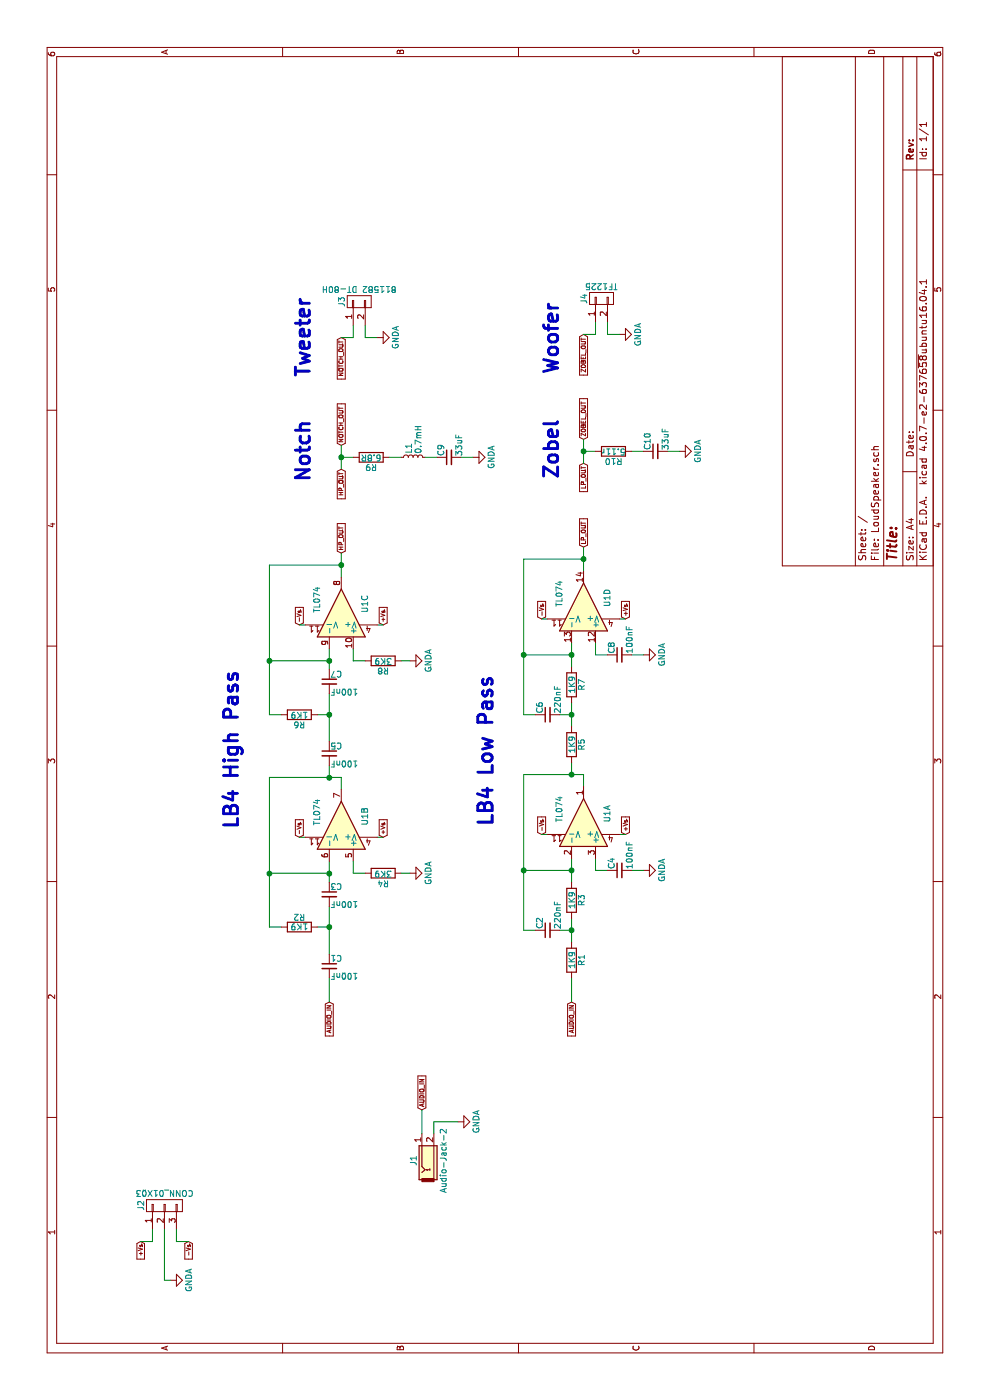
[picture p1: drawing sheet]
EESchema Schematic File Version 2
LIBS:power
LIBS:device
LIBS:switches
LIBS:relays
LIBS:motors
LIBS:transistors
LIBS:conn
LIBS:linear
LIBS:regul
LIBS:74xx
LIBS:cmos4000
LIBS:adc-dac
LIBS:memory
LIBS:xilinx
LIBS:microcontrollers
LIBS:dsp
LIBS:microchip
LIBS:analog_switches
LIBS:motorola
LIBS:texas
LIBS:intel
LIBS:audio
LIBS:interface
LIBS:digital-audio
LIBS:philips
LIBS:display
LIBS:cypress
LIBS:siliconi
LIBS:opto
LIBS:atmel
LIBS:contrib
LIBS:valves
EELAYER 25 0
EELAYER END
$Descr A4 11693 8268
encoding utf-8
Sheet 1 1
Title ""
Date ""
Rev ""
Comp ""
Comment1 ""
Comment2 ""
Comment3 ""
Comment4 ""
$EndDescr
$Comp
L CONN_01X02 J3
U 1 1
P 9175 3000
F 0 "J3" H 9175 3150 50 0000 C CNN
F 1 "811582 DT-80H" V 9275 3000 50 0000 C CNN
F 2 "Connectors_Terminal_Blocks:TerminalBlock_Altech_AK300-2_P5.00mm" H 9175 3000 50 0001 C CNN
F 3 "" H 9175 3000 50 0001 C CNN
F 4 "NA" H 9175 3250 50 0001 C CNN "mouser#"
F 5 "NA" H 9175 3250 50 0001 C CNN "part#"
	1    9175 3000
	1    0    0    -1  
$EndComp
$Comp
L CONN_01X02 J4
U 1 1
P 9200 5025
F 0 "J4" H 9200 5175 50 0000 C CNN
F 1 "TF1225" V 9300 5025 50 0000 C CNN
F 2 "Connectors_Terminal_Blocks:TerminalBlock_Altech_AK300-2_P5.00mm" H 9200 5025 50 0001 C CNN
F 3 "" H 9200 5025 50 0001 C CNN
F 4 "NA" H 9200 5275 50 0001 C CNN "mouser#"
F 5 "NA" H 9200 5275 50 0001 C CNN "part#"
	1    9200 5025
	1    0    0    -1  
$EndComp
$Comp
L GNDA #PWR01
U 1 1
P 2325 3825
F 0 "#PWR01" H 2325 3575 50 0001 C CNN
F 1 "GNDA" H 2325 3675 50 0000 C CNN
F 2 "" H 2325 3825 50 0001 C CNN
F 3 "" H 2325 3825 50 0001 C CNN
	1    2325 3825
	1    0    0    -1  
$EndComp
$Comp
L GNDA #PWR02
U 1 1
P 4425 5375
F 0 "#PWR02" H 4425 5125 50 0001 C CNN
F 1 "GNDA" H 4425 5225 50 0000 C CNN
F 2 "" H 4425 5375 50 0001 C CNN
F 3 "" H 4425 5375 50 0001 C CNN
	1    4425 5375
	1    0    0    -1  
$EndComp
$Comp
L GNDA #PWR03
U 1 1
P 6225 5375
F 0 "#PWR03" H 6225 5125 50 0001 C CNN
F 1 "GNDA" H 6225 5225 50 0000 C CNN
F 2 "" H 6225 5375 50 0001 C CNN
F 3 "" H 6225 5375 50 0001 C CNN
	1    6225 5375
	1    0    0    -1  
$EndComp
$Comp
L GNDA #PWR04
U 1 1
P 4400 3425
F 0 "#PWR04" H 4400 3175 50 0001 C CNN
F 1 "GNDA" H 4400 3275 50 0000 C CNN
F 2 "" H 4400 3425 50 0001 C CNN
F 3 "" H 4400 3425 50 0001 C CNN
	1    4400 3425
	1    0    0    -1  
$EndComp
$Comp
L GNDA #PWR05
U 1 1
P 6175 3425
F 0 "#PWR05" H 6175 3175 50 0001 C CNN
F 1 "GNDA" H 6175 3275 50 0000 C CNN
F 2 "" H 6175 3425 50 0001 C CNN
F 3 "" H 6175 3425 50 0001 C CNN
	1    6175 3425
	1    0    0    -1  
$EndComp
$Comp
L GNDA #PWR06
U 1 1
P 7875 3950
F 0 "#PWR06" H 7875 3700 50 0001 C CNN
F 1 "GNDA" H 7875 3800 50 0000 C CNN
F 2 "" H 7875 3950 50 0001 C CNN
F 3 "" H 7875 3950 50 0001 C CNN
	1    7875 3950
	1    0    0    -1  
$EndComp
$Comp
L GNDA #PWR07
U 1 1
P 7925 5675
F 0 "#PWR07" H 7925 5425 50 0001 C CNN
F 1 "GNDA" H 7925 5525 50 0000 C CNN
F 2 "" H 7925 5675 50 0001 C CNN
F 3 "" H 7925 5675 50 0001 C CNN
	1    7925 5675
	1    0    0    -1  
$EndComp
$Comp
L GNDA #PWR08
U 1 1
P 8900 5175
F 0 "#PWR08" H 8900 4925 50 0001 C CNN
F 1 "GNDA" H 8900 5025 50 0000 C CNN
F 2 "" H 8900 5175 50 0001 C CNN
F 3 "" H 8900 5175 50 0001 C CNN
	1    8900 5175
	1    0    0    -1  
$EndComp
$Comp
L GNDA #PWR09
U 1 1
P 8875 3150
F 0 "#PWR09" H 8875 2900 50 0001 C CNN
F 1 "GNDA" H 8875 3000 50 0000 C CNN
F 2 "" H 8875 3150 50 0001 C CNN
F 3 "" H 8875 3150 50 0001 C CNN
	1    8875 3150
	1    0    0    -1  
$EndComp
$Comp
L CONN_01X03 J2
U 1 1
P 1625 1375
F 0 "J2" H 1625 1575 50 0000 C CNN
F 1 "CONN_01X03" V 1725 1375 50 0000 C CNN
F 2 "Connectors_Terminal_Blocks:TerminalBlock_Altech_AK300-3_P5.00mm" H 1625 1375 50 0001 C CNN
F 3 "" H 1625 1375 50 0001 C CNN
	1    1625 1375
	1    0    0    -1  
$EndComp
$Comp
L GNDA #PWR010
U 1 1
P 1000 1425
F 0 "#PWR010" H 1000 1175 50 0001 C CNN
F 1 "GNDA" H 1000 1275 50 0000 C CNN
F 2 "" H 1000 1425 50 0001 C CNN
F 3 "" H 1000 1425 50 0001 C CNN
	1    1000 1425
	1    0    0    -1  
$EndComp
$Comp
L R R1
U 1 1
P 3675 4775
F 0 "R1" V 3755 4775 50 0000 C CNN
F 1 "1K9" V 3675 4775 50 0000 C CNN
F 2 "Resistors_THT:R_Axial_DIN0207_L6.3mm_D2.5mm_P10.16mm_Horizontal" V 3605 4775 50 0001 C CNN
F 3 "" H 3675 4775 50 0001 C CNN
F 4 " 594-5063JD1K910FT " H 3755 4875 50 0001 C CNN "mouser#"
F 5 "MBA02040C1911FRP00" H 3755 4875 50 0001 C CNN "part#"
	1    3675 4775
	0    1    1    0   
$EndComp
$Comp
L C_Small C2
U 1 1
P 3925 4575
F 0 "C2" H 3935 4645 50 0000 L CNN
F 1 "220nF" H 3935 4495 50 0000 L CNN
F 2 "Capacitors_THT:C_Rect_L10.0mm_W4.0mm_P7.50mm_FKS3_FKP3" H 3925 4575 50 0001 C CNN
F 3 "" H 3925 4575 50 0001 C CNN
F 4 "80-SMR5224J50J0216 " H 3935 4745 50 0001 C CNN "mouser#"
F 5 "SMR5224J50J02L16.5CBULK " H 3935 4745 50 0001 C CNN "part#"
	1    3925 4575
	1    0    0    -1  
$EndComp
$Comp
L R R3
U 1 1
P 4175 4775
F 0 "R3" V 4255 4775 50 0000 C CNN
F 1 "1K9" V 4175 4775 50 0000 C CNN
F 2 "Resistors_THT:R_Axial_DIN0207_L6.3mm_D2.5mm_P10.16mm_Horizontal" V 4105 4775 50 0001 C CNN
F 3 "" H 4175 4775 50 0001 C CNN
F 4 " 594-5063JD1K910FT " H 4255 4875 50 0001 C CNN "mouser#"
F 5 "MBA02040C1911FRP00" H 4255 4875 50 0001 C CNN "part#"
	1    4175 4775
	0    1    1    0   
$EndComp
$Comp
L C_Small C4
U 1 1
P 4425 5175
F 0 "C4" H 4435 5245 50 0000 L CNN
F 1 "100nF" H 4435 5095 50 0000 L CNN
F 2 "Capacitors_THT:C_Rect_L10.0mm_W4.0mm_P7.50mm_FKS3_FKP3" H 4425 5175 50 0001 C CNN
F 3 "" H 4425 5175 50 0001 C CNN
F 4 "80-SMR5104J50J0116 " H 4435 5345 50 0001 C CNN "mouser#"
F 5 "SMR5104J50J01L16.5CBULK " H 4435 5345 50 0001 C CNN "part#"
	1    4425 5175
	1    0    0    -1  
$EndComp
$Comp
L R R5
U 1 1
P 5475 4775
F 0 "R5" V 5555 4775 50 0000 C CNN
F 1 "1K9" V 5475 4775 50 0000 C CNN
F 2 "Resistors_THT:R_Axial_DIN0207_L6.3mm_D2.5mm_P10.16mm_Horizontal" V 5405 4775 50 0001 C CNN
F 3 "" H 5475 4775 50 0001 C CNN
F 4 " 594-5063JD1K910FT " H 5555 4875 50 0001 C CNN "mouser#"
F 5 "MBA02040C1911FRP00" H 5555 4875 50 0001 C CNN "part#"
	1    5475 4775
	0    1    1    0   
$EndComp
$Comp
L R R7
U 1 1
P 5975 4775
F 0 "R7" V 6055 4775 50 0000 C CNN
F 1 "1K9" V 5975 4775 50 0000 C CNN
F 2 "Resistors_THT:R_Axial_DIN0207_L6.3mm_D2.5mm_P10.16mm_Horizontal" V 5905 4775 50 0001 C CNN
F 3 "" H 5975 4775 50 0001 C CNN
F 4 " 594-5063JD1K910FT " H 6055 4875 50 0001 C CNN "mouser#"
F 5 "MBA02040C1911FRP00" H 6055 4875 50 0001 C CNN "part#"
	1    5975 4775
	0    1    1    0   
$EndComp
$Comp
L C_Small C6
U 1 1
P 5725 4575
F 0 "C6" H 5735 4645 50 0000 L CNN
F 1 "220nF" H 5735 4495 50 0000 L CNN
F 2 "Capacitors_THT:C_Rect_L10.0mm_W4.0mm_P7.50mm_FKS3_FKP3" H 5725 4575 50 0001 C CNN
F 3 "" H 5725 4575 50 0001 C CNN
F 4 "80-SMR5224J50J0216 " H 5735 4745 50 0001 C CNN "mouser#"
F 5 "SMR5224J50J02L16.5CBULK " H 5735 4745 50 0001 C CNN "part#"
	1    5725 4575
	1    0    0    -1  
$EndComp
$Comp
L C_Small C8
U 1 1
P 6225 5175
F 0 "C8" H 6235 5245 50 0000 L CNN
F 1 "100nF" H 6235 5095 50 0000 L CNN
F 2 "Capacitors_THT:C_Rect_L10.0mm_W4.0mm_P7.50mm_FKS3_FKP3" H 6225 5175 50 0001 C CNN
F 3 "" H 6225 5175 50 0001 C CNN
F 4 "80-SMR5104J50J0116 " H 6235 5345 50 0001 C CNN "mouser#"
F 5 "SMR5104J50J01L16.5CBULK " H 6235 5345 50 0001 C CNN "part#"
	1    6225 5175
	1    0    0    -1  
$EndComp
$Comp
L TL074 U1
U 2 1
P 4800 2850
F 0 "U1" H 4800 3050 50 0000 L CNN
F 1 "TL074" H 4800 2650 50 0000 L CNN
F 2 "Housings_DIP:DIP-14_W7.62mm_LongPads" H 4750 2950 50 0001 C CNN
F 3 "" H 4850 3050 50 0001 C CNN
F 4 " 595-TL074CN " H 4800 3150 50 0001 C CNN "mouser#"
F 5 "TL074CN" H 4800 3150 50 0001 C CNN "part#"
	2    4800 2850
	1    0    0    1   
$EndComp
$Comp
L TL074 U1
U 3 1
P 6575 2850
F 0 "U1" H 6575 3050 50 0000 L CNN
F 1 "TL074" H 6575 2650 50 0000 L CNN
F 2 "Housings_DIP:DIP-14_W7.62mm_LongPads" H 6525 2950 50 0001 C CNN
F 3 "" H 6625 3050 50 0001 C CNN
F 4 " 595-TL074CN " H 6575 3150 50 0001 C CNN "mouser#"
F 5 "TL074CN" H 6575 3150 50 0001 C CNN "part#"
	3    6575 2850
	1    0    0    1   
$EndComp
$Comp
L TL074 U1
U 4 1
P 6625 4875
F 0 "U1" H 6625 5075 50 0000 L CNN
F 1 "TL074" H 6625 4675 50 0000 L CNN
F 2 "Housings_DIP:DIP-14_W7.62mm_LongPads" H 6575 4975 50 0001 C CNN
F 3 "" H 6675 5075 50 0001 C CNN
F 4 " 595-TL074CN " H 6625 5175 50 0001 C CNN "mouser#"
F 5 "TL074CN" H 6625 5175 50 0001 C CNN "part#"
	4    6625 4875
	1    0    0    1   
$EndComp
$Comp
L R R6
U 1 1
P 5725 2500
F 0 "R6" V 5805 2500 50 0000 C CNN
F 1 "1K9" V 5725 2500 50 0000 C CNN
F 2 "Resistors_THT:R_Axial_DIN0207_L6.3mm_D2.5mm_P10.16mm_Horizontal" V 5655 2500 50 0001 C CNN
F 3 "" H 5725 2500 50 0001 C CNN
F 4 " 594-5063JD1K910FT " H 5805 2600 50 0001 C CNN "mouser#"
F 5 "MBA02040C1911FRP00" H 5805 2600 50 0001 C CNN "part#"
	1    5725 2500
	-1   0    0    1   
$EndComp
$Comp
L R R4
U 1 1
P 4400 3200
F 0 "R4" V 4480 3200 50 0000 C CNN
F 1 "3K9" V 4400 3200 50 0000 C CNN
F 2 "Resistors_THT:R_Axial_DIN0207_L6.3mm_D2.5mm_P10.16mm_Horizontal" V 4330 3200 50 0001 C CNN
F 3 "" H 4400 3200 50 0001 C CNN
F 4 " 594-5063JD3K900F " H 4480 3300 50 0001 C CNN "mouser#"
F 5 " MBA02040C3901FRP00 " H 4480 3300 50 0001 C CNN "part#"
	1    4400 3200
	-1   0    0    1   
$EndComp
$Comp
L TL074 U1
U 1 1
P 4825 4875
F 0 "U1" H 4825 5075 50 0000 L CNN
F 1 "TL074" H 4825 4675 50 0000 L CNN
F 2 "Housings_DIP:DIP-14_W7.62mm_LongPads" H 4775 4975 50 0001 C CNN
F 3 "" H 4875 5075 50 0001 C CNN
F 4 " 595-TL074CN " H 4825 5175 50 0001 C CNN "mouser#"
F 5 "TL074CN" H 4825 5175 50 0001 C CNN "part#"
	1    4825 4875
	1    0    0    1   
$EndComp
$Comp
L R R8
U 1 1
P 6175 3200
F 0 "R8" V 6255 3200 50 0000 C CNN
F 1 "3K9" V 6175 3200 50 0000 C CNN
F 2 "Resistors_THT:R_Axial_DIN0207_L6.3mm_D2.5mm_P10.16mm_Horizontal" V 6105 3200 50 0001 C CNN
F 3 "" H 6175 3200 50 0001 C CNN
F 4 " 594-5063JD3K900F " H 6255 3300 50 0001 C CNN "mouser#"
F 5 " MBA02040C3901FRP00 " H 6255 3300 50 0001 C CNN "part#"
	1    6175 3200
	-1   0    0    1   
$EndComp
$Comp
L R R9
U 1 1
P 7875 3100
F 0 "R9" V 7955 3100 50 0000 C CNN
F 1 "6.8R" V 7875 3100 50 0000 C CNN
F 2 "Resistors_THT:R_Axial_DIN0207_L6.3mm_D2.5mm_P10.16mm_Horizontal" V 7805 3100 50 0001 C CNN
F 3 "" H 7875 3100 50 0001 C CNN
F 4 "594-5063JD6R800F5 " H 7955 3200 50 0001 C CNN "mouser#"
F 5 "MBA02040C6808FCT00" H 7955 3200 50 0001 C CNN "part#"
	1    7875 3100
	-1   0    0    1   
$EndComp
$Comp
L C_Small C9
U 1 1
P 7875 3750
F 0 "C9" H 7885 3820 50 0000 L CNN
F 1 "33uF" H 7885 3670 50 0000 L CNN
F 2 "Capacitors_THT:CP_Radial_D12.5mm_P5.00mm" H 7875 3750 50 0001 C CNN
F 3 "" H 7875 3750 50 0001 C CNN
F 4 " 647-UKZ1H330MPM " H 7885 3920 50 0001 C CNN "mouser#"
F 5 " UKZ1H330MPM " H 7885 3920 50 0001 C CNN "part#"
	1    7875 3750
	1    0    0    -1  
$EndComp
$Comp
L C_Small C10
U 1 1
P 7925 5475
F 0 "C10" H 7935 5545 50 0000 L CNN
F 1 "33uF" H 7935 5395 50 0000 L CNN
F 2 "Capacitors_THT:CP_Radial_D12.5mm_P5.00mm" H 7925 5475 50 0001 C CNN
F 3 "" H 7925 5475 50 0001 C CNN
F 4 " 647-UKZ1H330MPM " H 7935 5645 50 0001 C CNN "mouser#"
F 5 " UKZ1H330MPM " H 7935 5645 50 0001 C CNN "part#"
	1    7925 5475
	1    0    0    -1  
$EndComp
$Comp
L R R10
U 1 1
P 7925 5125
F 0 "R10" V 8005 5125 50 0000 C CNN
F 1 "5.11r" V 7925 5125 50 0000 C CNN
F 2 "Resistors_THT:R_Axial_DIN0207_L6.3mm_D2.5mm_P10.16mm_Horizontal" V 7855 5125 50 0001 C CNN
F 3 "" H 7925 5125 50 0001 C CNN
F 4 " 594-5063JD5R110F " H 8005 5225 50 0001 C CNN "mouser#"
F 5 "MBA02040C5118FRP00" H 8005 5225 50 0001 C CNN "part#"
	1    7925 5125
	-1   0    0    1   
$EndComp
$Comp
L L_Small L1
U 1 1
P 7875 3450
F 0 "L1" H 7905 3490 50 0000 L CNN
F 1 "0.7mH" H 7905 3410 50 0000 L CNN
F 2 "Inductors_THT:L_Radial_D12.0mm_P5.00mm_Fastron_11P" H 7875 3450 50 0001 C CNN
F 3 "" H 7875 3450 50 0001 C CNN
F 4 " 434-11PHC-701K " H 7905 3590 50 0001 C CNN "mouser#"
F 5 " 11PHC-701K-50 " H 7905 3590 50 0001 C CNN "part#"
	1    7875 3450
	1    0    0    -1  
$EndComp
$Comp
L C_Small C1
U 1 1
P 3625 2750
F 0 "C1" H 3635 2820 50 0000 L CNN
F 1 "100nF" H 3635 2670 50 0000 L CNN
F 2 "Capacitors_THT:C_Rect_L10.0mm_W4.0mm_P7.50mm_FKS3_FKP3" H 3625 2750 50 0001 C CNN
F 3 "" H 3625 2750 50 0001 C CNN
F 4 "80-SMR5104J50J0116 " H 3635 2920 50 0001 C CNN "mouser#"
F 5 "SMR5104J50J01L16.5CBULK " H 3635 2920 50 0001 C CNN "part#"
	1    3625 2750
	0    1    1    0   
$EndComp
$Comp
L C_Small C3
U 1 1
P 4225 2750
F 0 "C3" H 4235 2820 50 0000 L CNN
F 1 "100nF" H 4235 2670 50 0000 L CNN
F 2 "Capacitors_THT:C_Rect_L10.0mm_W4.0mm_P7.50mm_FKS3_FKP3" H 4225 2750 50 0001 C CNN
F 3 "" H 4225 2750 50 0001 C CNN
F 4 "80-SMR5104J50J0116 " H 4235 2920 50 0001 C CNN "mouser#"
F 5 "SMR5104J50J01L16.5CBULK " H 4235 2920 50 0001 C CNN "part#"
	1    4225 2750
	0    1    1    0   
$EndComp
$Comp
L C_Small C5
U 1 1
P 5400 2750
F 0 "C5" H 5410 2820 50 0000 L CNN
F 1 "100nF" H 5410 2670 50 0000 L CNN
F 2 "Capacitors_THT:C_Rect_L10.0mm_W4.0mm_P7.50mm_FKS3_FKP3" H 5400 2750 50 0001 C CNN
F 3 "" H 5400 2750 50 0001 C CNN
F 4 "80-SMR5104J50J0116 " H 5410 2920 50 0001 C CNN "mouser#"
F 5 "SMR5104J50J01L16.5CBULK " H 5410 2920 50 0001 C CNN "part#"
	1    5400 2750
	0    1    1    0   
$EndComp
$Comp
L C_Small C7
U 1 1
P 6000 2750
F 0 "C7" H 6010 2820 50 0000 L CNN
F 1 "100nF" H 6010 2670 50 0000 L CNN
F 2 "Capacitors_THT:C_Rect_L10.0mm_W4.0mm_P7.50mm_FKS3_FKP3" H 6000 2750 50 0001 C CNN
F 3 "" H 6000 2750 50 0001 C CNN
F 4 "80-SMR5104J50J0116 " H 6010 2920 50 0001 C CNN "mouser#"
F 5 "SMR5104J50J01L16.5CBULK " H 6010 2920 50 0001 C CNN "part#"
	1    6000 2750
	0    1    1    0   
$EndComp
$Comp
L Audio-Jack-2 J1
U 1 1
P 2025 3525
F 0 "J1" H 2000 3600 50 0000 C CNN
F 1 "Audio-Jack-2" H 2000 3350 50 0000 C CNN
F 2 "Connectors:BARREL_JACK" H 2275 3525 50 0001 C CNN
F 3 "" H 2275 3525 50 0001 C CNN
F 4 " 490-RCJ-042 " H 2000 3700 50 0001 C CNN "mouser#"
F 5 " RCJ-042 " H 2000 3700 50 0001 C CNN "part#"
	1    2025 3525
	1    0    0    -1  
$EndComp
$Comp
L R R2
U 1 1
P 3950 2500
F 0 "R2" V 4030 2500 50 0000 C CNN
F 1 "1K9" V 3950 2500 50 0000 C CNN
F 2 "Resistors_THT:R_Axial_DIN0207_L6.3mm_D2.5mm_P10.16mm_Horizontal" V 3880 2500 50 0001 C CNN
F 3 "" H 3950 2500 50 0001 C CNN
F 4 " 594-5063JD1K910FT " H 4030 2600 50 0001 C CNN "mouser#"
F 5 "MBA02040C1911FRP00" H 4030 2600 50 0001 C CNN "part#"
	1    3950 2500
	1    0    0    -1  
$EndComp
Text GLabel 2425 3525 2    35   Input ~ 0
AUDIO_IN
Text GLabel 3325 2750 0    35   Input ~ 0
AUDIO_IN
Text GLabel 6525 5225 2    35   Input ~ 0
+Vs
Text GLabel 7075 2850 2    35   Input ~ 0
HP_OUT
Text GLabel 7125 4875 2    35   Input ~ 0
LP_OUT
Text GLabel 3325 4775 0    35   Input ~ 0
AUDIO_IN
Text GLabel 8900 4875 0    35   Input ~ 0
ZOBEL_OUT
Text GLabel 8875 2850 0    35   Input ~ 0
NOTCH_OUT
Text GLabel 7825 4875 0    35   Input ~ 0
LP_OUT
Text GLabel 8025 4875 2    35   Input ~ 0
ZOBEL_OUT
Text GLabel 7775 2850 0    35   Input ~ 0
HP_OUT
Text GLabel 7975 2850 2    35   Input ~ 0
NOTCH_OUT
Text Notes 8550 2600 0    118  ~ 24
Tweeter
Text Notes 8575 4675 0    118  ~ 24
Woofer
Text Notes 7700 4675 0    118  ~ 24
Zobel
Text Notes 7675 2600 0    118  ~ 24
Notch
Text Notes 4775 2000 0    118  ~ 24
LB4 High Pass
Text Notes 4800 4125 0    118  ~ 24
LB4 Low Pass
Text GLabel 6525 4525 2    35   Input ~ 0
-Vs
Text GLabel 4725 5225 2    35   Input ~ 0
+Vs
Text GLabel 4725 4525 2    35   Input ~ 0
-Vs
Text GLabel 4700 2500 2    35   Input ~ 0
-Vs
Text GLabel 6475 2500 2    35   Input ~ 0
-Vs
Text GLabel 4700 3200 2    35   Input ~ 0
+Vs
Text GLabel 6475 3200 2    35   Input ~ 0
+Vs
Text GLabel 1325 1175 0    35   Input ~ 0
+Vs
Text GLabel 1325 1575 0    35   Input ~ 0
-Vs
Wire Wire Line
	4700 3150 4700 3200
Wire Wire Line
	6475 3150 6475 3200
Wire Wire Line
	4725 5175 4725 5225
Wire Wire Line
	6525 5175 6525 5225
Wire Wire Line
	2225 3625 2325 3625
Wire Wire Line
	2225 3525 2425 3525
Wire Wire Line
	2325 3625 2325 3825
Wire Wire Line
	4325 2750 4500 2750
Wire Wire Line
	3725 2750 4125 2750
Wire Wire Line
	3950 2650 3950 2750
Wire Wire Line
	3950 2350 3950 2250
Wire Wire Line
	3950 2250 5200 2250
Wire Wire Line
	5200 2250 5200 2850
Wire Wire Line
	5200 2850 5100 2850
Wire Wire Line
	4400 2750 4400 2250
Wire Wire Line
	4500 2950 4400 2950
Wire Wire Line
	4400 2950 4400 3050
Wire Wire Line
	4400 3350 4400 3425
Wire Wire Line
	6100 2750 6275 2750
Wire Wire Line
	5500 2750 5900 2750
Wire Wire Line
	5725 2650 5725 2750
Wire Wire Line
	5725 2350 5725 2250
Wire Wire Line
	5725 2250 6975 2250
Wire Wire Line
	6175 2750 6175 2250
Wire Wire Line
	6275 2950 6175 2950
Wire Wire Line
	6175 2950 6175 3050
Wire Wire Line
	6175 3350 6175 3425
Wire Wire Line
	6875 2850 7075 2850
Wire Wire Line
	6975 2250 6975 2850
Wire Wire Line
	3525 2750 3325 2750
Wire Wire Line
	3825 4775 4025 4775
Wire Wire Line
	4325 4775 4525 4775
Wire Wire Line
	3925 4775 3925 4675
Wire Wire Line
	3925 4475 3925 4375
Wire Wire Line
	3925 4375 5225 4375
Wire Wire Line
	5225 4375 5225 4875
Wire Wire Line
	5225 4875 5125 4875
Wire Wire Line
	4425 4775 4425 4375
Wire Wire Line
	4525 4975 4425 4975
Wire Wire Line
	4425 4975 4425 5075
Wire Wire Line
	4425 5275 4425 5375
Wire Wire Line
	5625 4775 5825 4775
Wire Wire Line
	6125 4775 6325 4775
Wire Wire Line
	5725 4775 5725 4675
Wire Wire Line
	5725 4475 5725 4375
Wire Wire Line
	5725 4375 7025 4375
Wire Wire Line
	6225 4775 6225 4375
Wire Wire Line
	6325 4975 6225 4975
Wire Wire Line
	6225 4975 6225 5075
Wire Wire Line
	6225 5275 6225 5375
Wire Wire Line
	6925 4875 7125 4875
Wire Wire Line
	7025 4375 7025 4875
Wire Wire Line
	5325 4775 5225 4775
Wire Wire Line
	3525 4775 3325 4775
Wire Wire Line
	8975 3050 8875 3050
Wire Wire Line
	8875 3050 8875 3150
Wire Wire Line
	9000 5075 8900 5075
Wire Wire Line
	8900 5075 8900 5175
Wire Wire Line
	9000 4975 8900 4975
Wire Wire Line
	8900 4975 8900 4875
Wire Wire Line
	8975 2950 8875 2950
Wire Wire Line
	8875 2950 8875 2850
Wire Wire Line
	7925 5275 7925 5375
Wire Wire Line
	7925 5575 7925 5675
Wire Wire Line
	7925 4975 7925 4875
Wire Wire Line
	7825 4875 8025 4875
Wire Wire Line
	7875 3250 7875 3350
Wire Wire Line
	7875 3550 7875 3650
Wire Wire Line
	7875 3850 7875 3950
Wire Wire Line
	7875 2850 7875 2950
Wire Wire Line
	7775 2850 7975 2850
Wire Wire Line
	6525 4575 6525 4525
Wire Wire Line
	4725 4525 4725 4575
Wire Wire Line
	6475 2550 6475 2500
Wire Wire Line
	4700 2550 4700 2500
Wire Wire Line
	1425 1275 1325 1275
Wire Wire Line
	1000 1375 1425 1375
Wire Wire Line
	1425 1475 1325 1475
Wire Wire Line
	1325 1475 1325 1575
Wire Wire Line
	1325 1275 1325 1175
Wire Wire Line
	1000 1375 1000 1425
Wire Wire Line
	5300 2750 5200 2750
Connection ~ 3950 2750
Connection ~ 4400 2250
Connection ~ 4400 2750
Connection ~ 5725 2750
Connection ~ 6175 2250
Connection ~ 6175 2750
Connection ~ 3925 4775
Connection ~ 4425 4375
Connection ~ 4425 4775
Connection ~ 5725 4775
Connection ~ 6225 4375
Connection ~ 6225 4775
Connection ~ 6975 2850
Connection ~ 7025 4875
Connection ~ 5225 4775
Connection ~ 7925 4875
Connection ~ 7875 2850
Connection ~ 5200 2750
$EndSCHEMATC
